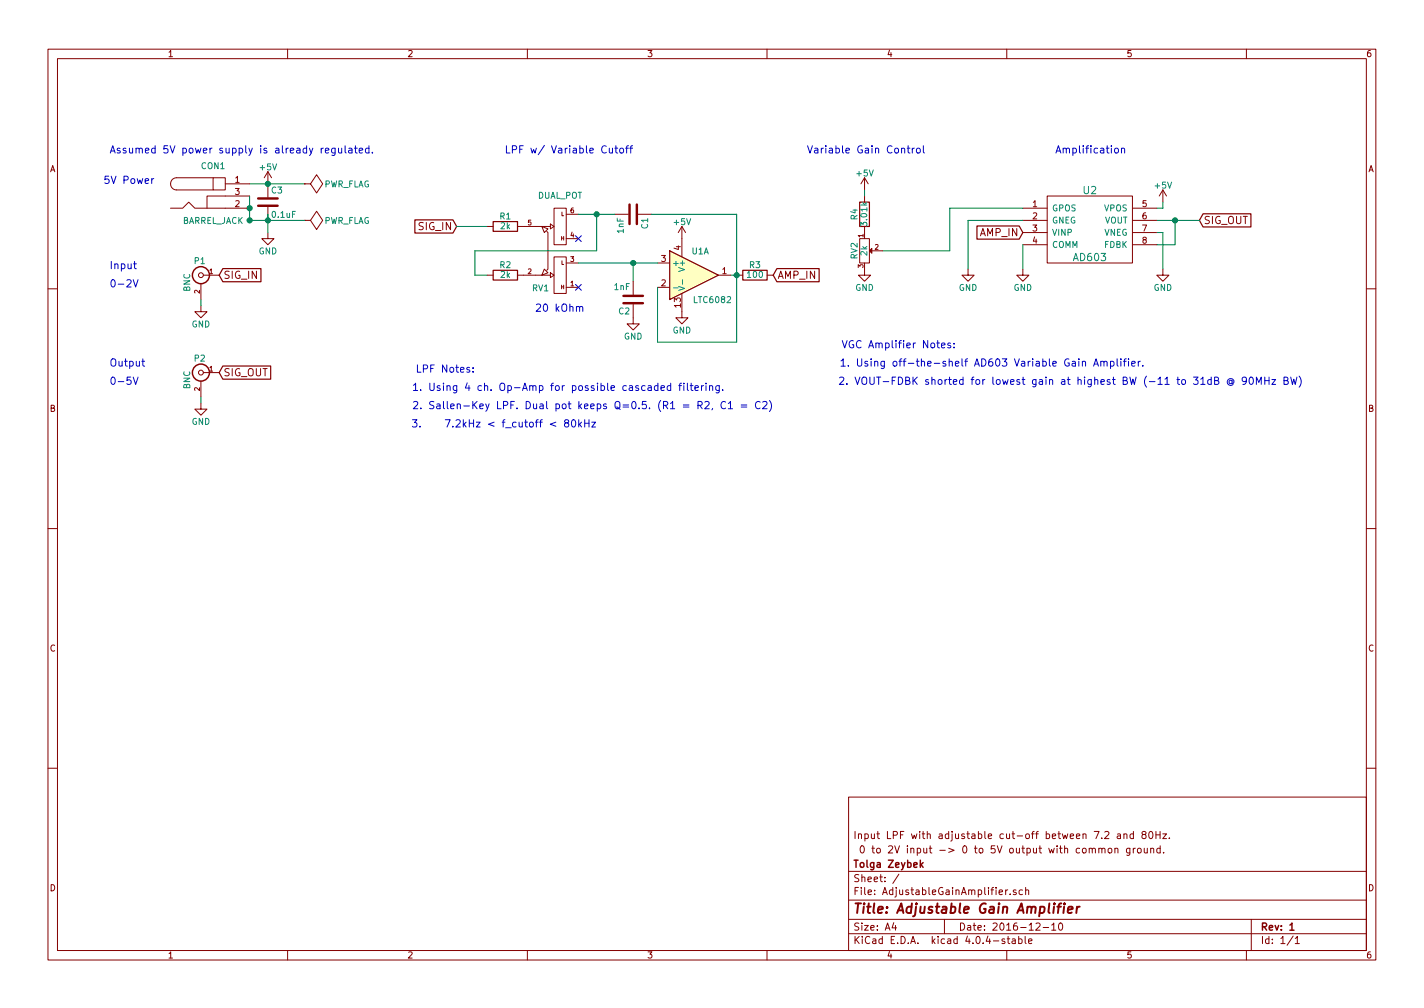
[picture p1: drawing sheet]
EESchema Schematic File Version 2
LIBS:power
LIBS:device
LIBS:transistors
LIBS:conn
LIBS:linear
LIBS:regul
LIBS:74xx
LIBS:cmos4000
LIBS:adc-dac
LIBS:memory
LIBS:xilinx
LIBS:microcontrollers
LIBS:dsp
LIBS:microchip
LIBS:analog_switches
LIBS:motorola
LIBS:texas
LIBS:intel
LIBS:audio
LIBS:interface
LIBS:digital-audio
LIBS:philips
LIBS:display
LIBS:cypress
LIBS:siliconi
LIBS:opto
LIBS:atmel
LIBS:contrib
LIBS:valves
LIBS:ad603
EELAYER 25 0
EELAYER END
$Descr A4 11693 8268
encoding utf-8
Sheet 1 1
Title "Adjustable Gain Amplifier"
Date "2016-12-10"
Rev "1"
Comp "Tolga Zeybek"
Comment1 " 0 to 2V input -> 0 to 5V output with common ground."
Comment2 "Input LPF with adjustable cut-off between 7.2 and 80Hz."
Comment3 ""
Comment4 ""
$EndDescr
$Comp
L +5V #PWR01
U 1 1
P 2200 1500
F 0 "#PWR01" H 2200 1350 50  0001 C CNN
F 1 "+5V" H 2200 1640 50  0000 C CNN
F 2 "" H 2200 1500 50  0000 C CNN
F 3 "" H 2200 1500 50  0000 C CNN
	1    2200 1500
	1    0    0    -1  
$EndComp
$Comp
L BNC P1
U 1 1
P 1650 2250
F 0 "P1" H 1660 2370 50  0000 C CNN
F 1 "BNC" V 1760 2190 50  0000 C CNN
F 2 "Sockets_BNC:BNC_Socket_TYCO-AMP" H 1650 2250 50  0001 C CNN
F 3 "" H 1650 2250 50  0000 C CNN
	1    1650 2250
	-1   0    0    -1  
$EndComp
$Comp
L BARREL_JACK CON1
U 1 1
P 1750 1600
F 0 "CON1" H 1750 1850 50  0000 C CNN
F 1 "BARREL_JACK" H 1750 1400 50  0000 C CNN
F 2 "Connect:BARREL_JACK" H 1750 1600 50  0001 C CNN
F 3 "" H 1750 1600 50  0000 C CNN
	1    1750 1600
	1    0    0    -1  
$EndComp
Text Notes 900  1250 0    60   ~ 0
Assumed 5V power supply is already regulated.
$Comp
L AD603 U2
U 1 1
P 8950 2100
F 0 "U2" H 8950 2650 60  0000 C CNN
F 1 "AD603" H 8950 2100 60  0000 C CNN
F 2 "Housings_SOIC:SOIC-8_3.9x4.9mm_Pitch1.27mm" H 9100 2150 60  0001 C CNN
F 3 "" H 9100 2150 60  0001 C CNN
	1    8950 2100
	1    0    0    -1  
$EndComp
Text Notes 900  2200 0    60   ~ 0
Input
Text Notes 900  2350 0    60   ~ 0
0-2V
Text Notes 850  1500 0    60   ~ 0
5V Power
$Comp
L GND #PWR02
U 1 1
P 2200 1900
F 0 "#PWR02" H 2200 1650 50  0001 C CNN
F 1 "GND" H 2200 1750 50  0000 C CNN
F 2 "" H 2200 1900 50  0000 C CNN
F 3 "" H 2200 1900 50  0000 C CNN
	1    2200 1900
	1    0    0    -1  
$EndComp
$Comp
L GND #PWR03
U 1 1
P 1650 2500
F 0 "#PWR03" H 1650 2250 50  0001 C CNN
F 1 "GND" H 1650 2350 50  0000 C CNN
F 2 "" H 1650 2500 50  0000 C CNN
F 3 "" H 1650 2500 50  0000 C CNN
	1    1650 2500
	1    0    0    -1  
$EndComp
$Comp
L GND #PWR04
U 1 1
P 8400 2200
F 0 "#PWR04" H 8400 1950 50  0001 C CNN
F 1 "GND" H 8400 2050 50  0000 C CNN
F 2 "" H 8400 2200 50  0000 C CNN
F 3 "" H 8400 2200 50  0000 C CNN
	1    8400 2200
	1    0    0    -1  
$EndComp
$Comp
L GND #PWR05
U 1 1
P 9550 2200
F 0 "#PWR05" H 9550 1950 50  0001 C CNN
F 1 "GND" H 9550 2050 50  0000 C CNN
F 2 "" H 9550 2200 50  0000 C CNN
F 3 "" H 9550 2200 50  0000 C CNN
	1    9550 2200
	1    0    0    -1  
$EndComp
$Comp
L GND #PWR06
U 1 1
P 7950 2200
F 0 "#PWR06" H 7950 1950 50  0001 C CNN
F 1 "GND" H 7950 2050 50  0000 C CNN
F 2 "" H 7950 2200 50  0000 C CNN
F 3 "" H 7950 2200 50  0000 C CNN
	1    7950 2200
	1    0    0    -1  
$EndComp
Text GLabel 8400 1900 0    60   Input ~ 0
AMP_IN
Text GLabel 1800 2250 2    60   Input ~ 0
SIG_IN
$Comp
L +5V #PWR07
U 1 1
P 9550 1650
F 0 "#PWR07" H 9550 1500 50  0001 C CNN
F 1 "+5V" H 9550 1790 50  0000 C CNN
F 2 "" H 9550 1650 50  0000 C CNN
F 3 "" H 9550 1650 50  0000 C CNN
	1    9550 1650
	1    0    0    -1  
$EndComp
$Comp
L +5V #PWR08
U 1 1
P 7100 1550
F 0 "#PWR08" H 7100 1400 50  0001 C CNN
F 1 "+5V" H 7100 1690 50  0000 C CNN
F 2 "" H 7100 1550 50  0000 C CNN
F 3 "" H 7100 1550 50  0000 C CNN
	1    7100 1550
	1    0    0    -1  
$EndComp
$Comp
L GND #PWR09
U 1 1
P 7100 2200
F 0 "#PWR09" H 7100 1950 50  0001 C CNN
F 1 "GND" H 7100 2050 50  0000 C CNN
F 2 "" H 7100 2200 50  0000 C CNN
F 3 "" H 7100 2200 50  0000 C CNN
	1    7100 2200
	1    0    0    -1  
$EndComp
Text Notes 7600 1250 2    60   ~ 0
Variable Gain Control
Text Notes 9250 1250 2    60   ~ 0
Amplification
$Comp
L POT RV2
U 1 1
P 7100 2050
F 0 "RV2" H 7100 1970 50  0000 C CNN
F 1 "2k" H 7100 2050 50  0000 C CNN
F 2 "CustomParts:2k_POT_SMD" H 7100 2050 50  0001 C CNN
F 3 "" H 7100 2050 50  0000 C CNN
	1    7100 2050
	0    1    1    0   
$EndComp
$Comp
L R R4
U 1 1
P 7100 1750
F 0 "R4" V 7180 1750 50  0000 C CNN
F 1 "3.01k" V 7100 1750 50  0000 C CNN
F 2 "Resistors_SMD:R_1206_HandSoldering" V 7030 1750 50  0001 C CNN
F 3 "" H 7100 1750 50  0000 C CNN
	1    7100 1750
	-1   0    0    1   
$EndComp
Text GLabel 9850 1800 2    60   Input ~ 0
SIG_OUT
$Comp
L C C3
U 1 1
P 2200 1650
F 0 "C3" H 2225 1750 50  0000 L CNN
F 1 "0.1uF" H 2225 1550 50  0000 L CNN
F 2 "Capacitors_SMD:C_1206_HandSoldering" H 2238 1500 50  0001 C CNN
F 3 "" H 2200 1650 50  0000 C CNN
	1    2200 1650
	1    0    0    -1  
$EndComp
$Comp
L BNC P2
U 1 1
P 1650 3050
F 0 "P2" H 1660 3170 50  0000 C CNN
F 1 "BNC" V 1760 2990 50  0000 C CNN
F 2 "Sockets_BNC:BNC_Socket_TYCO-AMP" H 1650 3050 50  0001 C CNN
F 3 "" H 1650 3050 50  0000 C CNN
	1    1650 3050
	-1   0    0    -1  
$EndComp
Text GLabel 1800 3050 2    60   Input ~ 0
SIG_OUT
$Comp
L GND #PWR010
U 1 1
P 1650 3300
F 0 "#PWR010" H 1650 3050 50  0001 C CNN
F 1 "GND" H 1650 3150 50  0000 C CNN
F 2 "" H 1650 3300 50  0000 C CNN
F 3 "" H 1650 3300 50  0000 C CNN
	1    1650 3300
	1    0    0    -1  
$EndComp
Text Notes 900  3000 0    60   ~ 0
Output
Text Notes 900  3150 0    60   ~ 0
0-5V
Text Notes 5200 1250 2    60   ~ 0
LPF w/ Variable Cutoff
$Comp
L LTC6082 U1
U 1 1
P 5700 2250
F 0 "U1" H 5750 2450 50  0000 C CNN
F 1 "LTC6082" H 5850 2050 50  0000 C CNN
F 2 "Housings_SSOP:SSOP-16_3.9x4.9mm_Pitch0.635mm" H 5650 2350 50  0001 C CNN
F 3 "" H 5750 2450 50  0000 C CNN
	1    5700 2250
	1    0    0    -1  
$EndComp
$Comp
L DUAL_POT RV1
U 1 1
P 4600 2050
F 0 "RV1" H 4760 2360 50  0000 C CNN
F 1 "DUAL_POT" H 4600 1600 50  0000 C CNN
F 2 "CustomParts:20k_DualPot" H 4600 2050 50  0001 C CNN
F 3 "" H 4600 2050 50  0000 C CNN
	1    4600 2050
	-1   0    0    1   
$EndComp
Text Notes 3900 3050 2    60   ~ 0
LPF Notes:
Text Notes 5950 3200 2    60   ~ 0
1. Using 4 ch. Op-Amp for possible cascaded filtering.
Text Notes 6350 3350 2    60   ~ 0
2. Sallen-Key LPF. Dual pot keeps Q=0.5. (R1 = R2, C1 = C2)
Text Notes 4900 3500 2    60   ~ 0
3.    7.2kHz < f_cutoff < 80kHz
$Comp
L GND #PWR011
U 1 1
P 5600 2550
F 0 "#PWR011" H 5600 2300 50  0001 C CNN
F 1 "GND" H 5600 2400 50  0000 C CNN
F 2 "" H 5600 2550 50  0000 C CNN
F 3 "" H 5600 2550 50  0000 C CNN
	1    5600 2550
	1    0    0    -1  
$EndComp
$Comp
L +5V #PWR012
U 1 1
P 5600 1950
F 0 "#PWR012" H 5600 1800 50  0001 C CNN
F 1 "+5V" H 5600 2090 50  0000 C CNN
F 2 "" H 5600 1950 50  0000 C CNN
F 3 "" H 5600 1950 50  0000 C CNN
	1    5600 1950
	1    0    0    -1  
$EndComp
$Comp
L C C1
U 1 1
P 5200 1750
F 0 "C1" H 5225 1850 50  0000 L CNN
F 1 "1nF" H 5225 1650 50  0000 L CNN
F 2 "Capacitors_SMD:C_1206_HandSoldering" H 5238 1600 50  0001 C CNN
F 3 "" H 5200 1750 50  0000 C CNN
	1    5200 1750
	0    1    1    0   
$EndComp
$Comp
L R R3
U 1 1
P 6200 2250
F 0 "R3" V 6280 2250 50  0000 C CNN
F 1 "100" V 6200 2250 50  0000 C CNN
F 2 "Resistors_SMD:R_1206_HandSoldering" V 6130 2250 50  0001 C CNN
F 3 "" H 6200 2250 50  0000 C CNN
	1    6200 2250
	0    -1   -1   0   
$EndComp
Text GLabel 6350 2250 2    60   Input ~ 0
AMP_IN
$Comp
L R R2
U 1 1
P 4150 2250
F 0 "R2" V 4230 2250 50  0000 C CNN
F 1 "2k" V 4150 2250 50  0000 C CNN
F 2 "Resistors_SMD:R_1206_HandSoldering" V 4080 2250 50  0001 C CNN
F 3 "" H 4150 2250 50  0000 C CNN
	1    4150 2250
	0    -1   -1   0   
$EndComp
$Comp
L R R1
U 1 1
P 4150 1850
F 0 "R1" V 4230 1850 50  0000 C CNN
F 1 "2k" V 4150 1850 50  0000 C CNN
F 2 "Resistors_SMD:R_1206_HandSoldering" V 4080 1850 50  0001 C CNN
F 3 "" H 4150 1850 50  0000 C CNN
	1    4150 1850
	0    -1   -1   0   
$EndComp
$Comp
L C C2
U 1 1
P 5200 2450
F 0 "C2" H 5225 2550 50  0000 L CNN
F 1 "1nF" H 5225 2350 50  0000 L CNN
F 2 "Capacitors_SMD:C_1206_HandSoldering" H 5238 2300 50  0001 C CNN
F 3 "" H 5200 2450 50  0000 C CNN
	1    5200 2450
	-1   0    0    1   
$EndComp
$Comp
L GND #PWR013
U 1 1
P 5200 2600
F 0 "#PWR013" H 5200 2350 50  0001 C CNN
F 1 "GND" H 5200 2450 50  0000 C CNN
F 2 "" H 5200 2600 50  0000 C CNN
F 3 "" H 5200 2600 50  0000 C CNN
	1    5200 2600
	1    0    0    -1  
$EndComp
Text GLabel 3750 1850 0    60   Input ~ 0
SIG_IN
Text Notes 7850 2850 2    60   ~ 0
VGC Amplifier Notes:
Wire Wire Line
	2050 1500 2500 1500
Connection ~ 2050 1700
Wire Wire Line
	1650 2450 1650 2500
Wire Wire Line
	8400 2000 8400 2200
Wire Wire Line
	8400 1800 7950 1800
Wire Wire Line
	7950 1800 7950 2200
Wire Wire Line
	7100 1550 7100 1600
Wire Wire Line
	7250 2050 7800 2050
Wire Wire Line
	7800 2050 7800 1700
Wire Wire Line
	7800 1700 8400 1700
Wire Wire Line
	9500 1800 9850 1800
Wire Wire Line
	1650 3250 1650 3300
Wire Wire Line
	6000 2250 6050 2250
Wire Wire Line
	5400 2350 5400 2800
Wire Wire Line
	5400 2800 6050 2800
Connection ~ 6050 2250
Wire Wire Line
	5200 2300 5200 2150
Wire Wire Line
	4750 2150 5400 2150
Wire Wire Line
	4750 1750 5050 1750
Wire Wire Line
	4900 1750 4900 2050
Wire Wire Line
	4900 2050 3900 2050
Wire Wire Line
	3900 2050 3900 2250
Wire Wire Line
	3900 2250 4000 2250
Connection ~ 5200 2150
Wire Wire Line
	5350 1750 6050 1750
Connection ~ 4900 1750
Wire Wire Line
	6050 1750 6050 2800
Wire Wire Line
	3750 1850 4000 1850
Wire Wire Line
	9500 2000 9650 2000
Wire Wire Line
	9650 2000 9650 1800
Connection ~ 9650 1800
Text Notes 9400 3000 2    60   ~ 0
1. Using off-the-shelf AD603 Variable Gain Amplifier.
Text Notes 10700 3150 2    60   ~ 0
2. VOUT-FDBK shorted for lowest gain at highest BW (-11 to 31dB @ 90MHz BW)
Text Notes 4800 2550 2    60   ~ 0
20 kOhm
NoConn ~ 4750 1950
NoConn ~ 4750 2350
$Comp
L PWR_FLAG #FLG014
U 1 1
P 2500 1500
F 0 "#FLG014" H 2500 1595 50  0001 C CNN
F 1 "PWR_FLAG" V 2500 1850 50  0000 C CNN
F 2 "" H 2500 1500 50  0000 C CNN
F 3 "" H 2500 1500 50  0000 C CNN
	1    2500 1500
	0    1    1    0   
$EndComp
$Comp
L PWR_FLAG #FLG015
U 1 1
P 2500 1800
F 0 "#FLG015" H 2500 1895 50  0001 C CNN
F 1 "PWR_FLAG" V 2500 2150 50  0000 C CNN
F 2 "" H 2500 1800 50  0000 C CNN
F 3 "" H 2500 1800 50  0000 C CNN
	1    2500 1800
	0    1    1    0   
$EndComp
Connection ~ 2200 1500
Wire Wire Line
	9500 1700 9550 1700
Wire Wire Line
	9550 1700 9550 1650
Wire Wire Line
	9500 1900 9550 1900
Wire Wire Line
	9550 1900 9550 2200
Wire Wire Line
	2050 1800 2500 1800
Connection ~ 2050 1800
Connection ~ 2200 1800
Wire Wire Line
	2050 1600 2050 1800
Wire Wire Line
	2200 1750 2200 1900
$EndSCHEMATC
